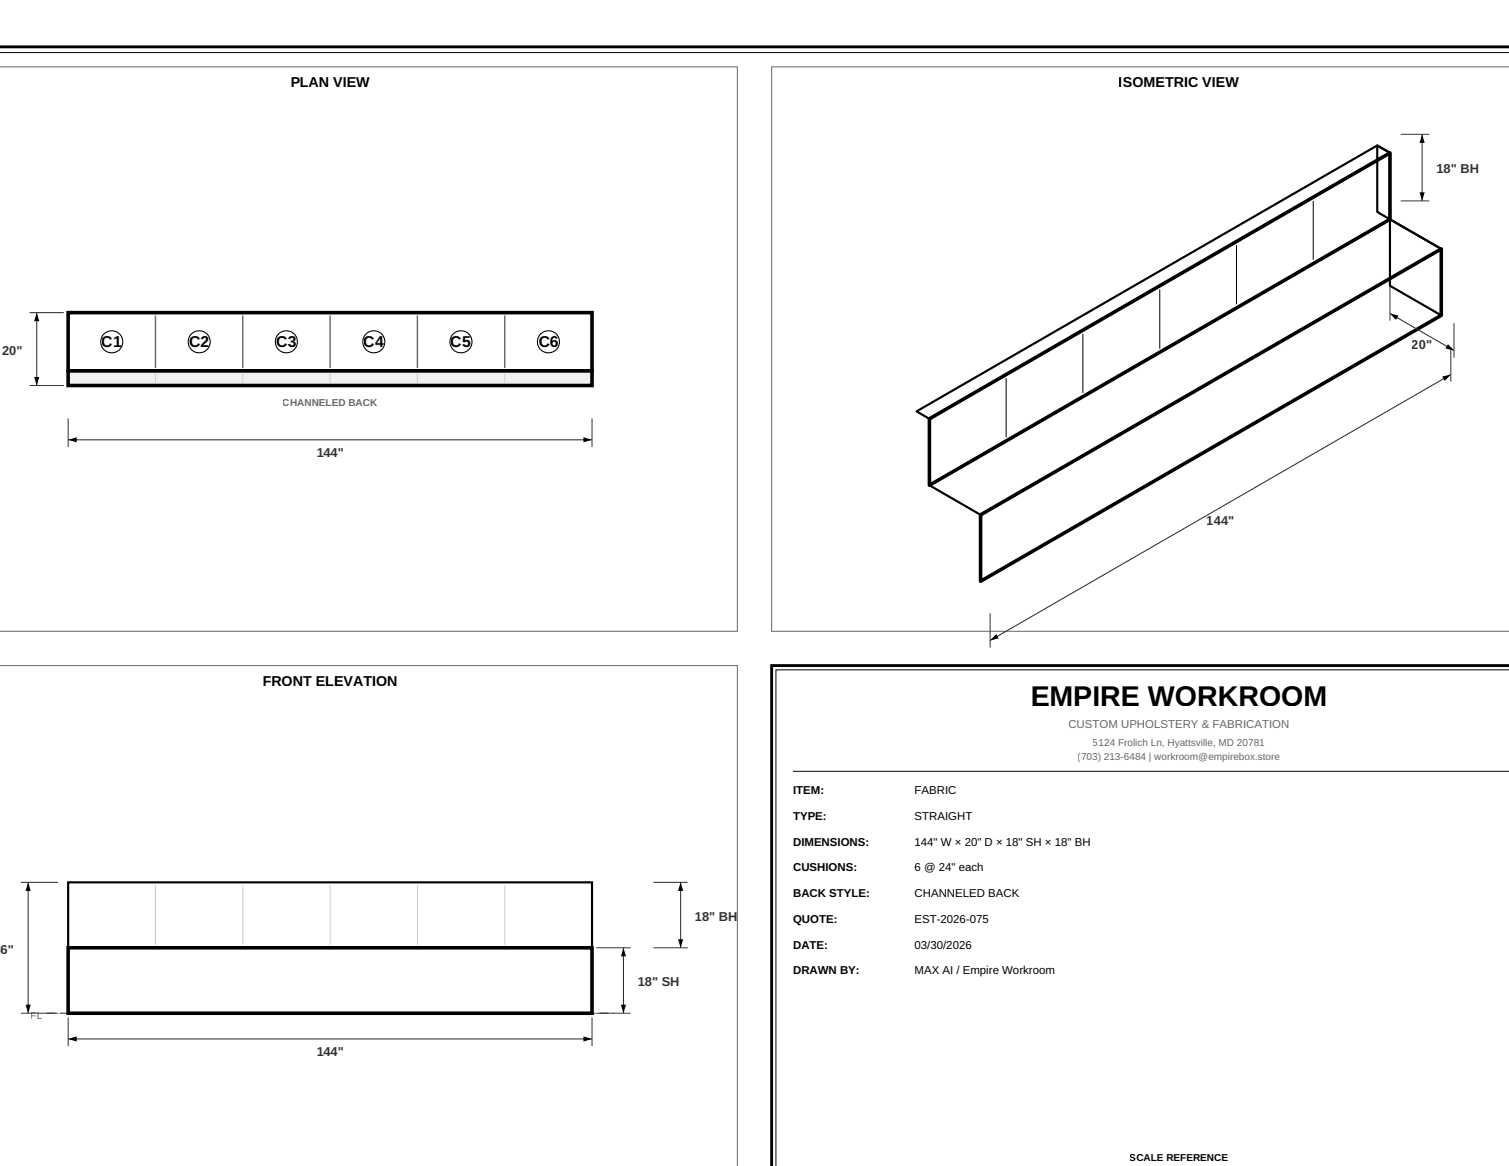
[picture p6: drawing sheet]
<svg xmlns="http://www.w3.org/2000/svg" width="279mm" height="216mm" viewBox="0 0 279 216" stroke-linecap="round" stroke-linejoin="round" font-family="sans-serif">
<path d="M-.1 8.7h279.5" fill="none" stroke="#000" stroke-width=".53"/>
<path d="M-.1 9.7h279.5" fill="none" stroke="#000" stroke-width=".19"/>
<path d="M-.1 12.4h136.6v104.5h-136.6" fill="none" stroke="#666" stroke-width=".19"/>
<path d="M12.6 57.9h97v10.8h-97z" fill="none" stroke="#000" stroke-width=".66" stroke-linecap="butt"/>
<path d="M12.6 68.7h97v2.7h-97z" fill="#f0f0f0" stroke="#000" stroke-width=".66" stroke-linecap="butt"/>
<path d="M28.8 69.2v1.7zM45 69.2v1.7zM61.1 69.2v1.7zM77.3 69.2v1.7zM93.5 69.2v1.7z" fill="#000" stroke="#ccc" stroke-width=".19"/>
<path d="M28.8 58.4v9.8zM45 58.4v9.8zM61.1 58.4v9.8zM77.3 58.4v9.8zM93.5 58.4v9.8z" fill="#000" stroke="#666" stroke-width=".26"/>
<g fill="#fff" stroke="#000" stroke-width=".2">
<circle cx="20.7" cy="63.3" r="2.04"/>
<circle cx="36.9" cy="63.3" r="2.04"/>
<circle cx="53" cy="63.3" r="2.04"/>
<circle cx="69.2" cy="63.3" r="2.04"/>
<circle cx="85.3" cy="63.3" r="2.04"/>
<circle cx="101.5" cy="63.3" r="2.04"/>
</g>
<g fill="#000" stroke="#333" stroke-width=".19">
<path d="M259.3 37.2h5.3zM259.3 24.9h5.3zM5.5 57.9h6.3zM257.4 53v6.4zM269.2 59.9v6.3zM5.5 71.4h6.3zM12.6 77.5v5.3zM109.6 77.5v5.3zM268.6 64.3v6.4zM183.3 113.6v6.3zM3.9 163.4h6.9zM110.4 175.5h6.4z"/>
<path d="M121 175.5h6.3zM121 163.4h6.3zM3.9 187.6h6.9zM12.6 188.4v5.3zM109.6 188.4v5.3zM110.4 187.6h6.4z"/>
</g>
<path d="M263.3 24.9v12.3zM6.8 57.9v13.5zM257.4 58l11.8 6.9zM12.6 81.4h97zM183.3 118.6l85.3-49.3zM126 163.4v12.1zM5.2 163.4v24.2zM12.6 192.4h97zM115.4 175.5v12.1z" fill="#000" stroke="#333" stroke-width=".2"/>
<g fill="#000">
<path d="M263.3 24.9l.5 1.6h-1zM262.8 35.6h1l-.5 1.6zM6.8 57.9l.5 1.6h-1zM257.4 58l1.6 .4-.5 .9zM6.3 69.8h1l-.5 1.6zM267 69.7l1.6-.4-1.1 1.3zM268.1 63.7l1.1 1.2-1.6-.4zM12.6 81.4l1.6-.4v.9zM108 81l1.6 .4-1.6 .5zM184.5 117.4l.4 .8-1.6 .4zM5.2 163.4l.5 1.6h-1zM115.4 175.5l.5 1.6h-.9z"/>
<path d="M126 163.4l.5 1.6h-1zM125.5 173.9h1l-.5 1.6zM4.7 186h1l-.5 1.6zM12.6 192.4l1.6-.5v1zM108 191.9l1.6 .5-1.6 .5zM115 186h.9l-.5 1.6z"/>
</g>
<path d="M142.9 12.4v104.5h136.5M142.9 12.4h.1M142.9 12.4h136.5M-.1 123.2h136.6v92.7" fill="none" stroke="#666" stroke-width=".19"/>
<path d="M172.1 77.5l85.3-49.2v12.3l-85.3 49.3zM181.6 95.3l85.3-49.2v12.3l-85.3 49.2zM12.6 175.5h97v12.1h-97z" fill="none" stroke="#000" stroke-width=".66" stroke-linecap="butt"/>
<path d="M255 26.9l2.4 1.4v12.3l-2.4-1.4zM257.4 40.6l9.5 5.5v12.3l-9.5-5.5zM169.7 76.2l85.3-49.3 2.4 1.4-85.3 49.2zM172.1 89.9l85.3-49.3 9.5 5.5-85.3 49.2zM12.6 163.4h97v12.1h-97z" fill="none" stroke="#000" stroke-width=".4"/>
<path d="M172.1 89.9l85.3-49.3z" fill="#000" stroke="#000" stroke-width=".26"/>
<path d="M228.9 45.4v10.9zM243.2 37.2v10.9zM200.5 61.8v11zM214.7 53.6v11zM186.3 70v11zM146.8 142.8h132.6z" fill="#000" stroke="#000" stroke-width=".19"/>
<path d="M8.7 187.6h104.9z" fill="#000" stroke="#666" stroke-width=".26" stroke-dasharray="1.6 .8" stroke-linecap="butt"/>
<path d="M28.8 163.9v11.1zM45 163.9v11.1zM61.1 163.9v11.1zM77.3 163.9v11.1zM93.5 163.9v11.1z" fill="#000" stroke="#ccc" stroke-width=".19"/>
<path d="M12.6 175.5h97z" fill="#000" stroke="#000" stroke-width=".4"/>
<path d="M279.4 123.2h-136.5v92.7" fill="none" stroke="#000" stroke-width=".53"/>
<path d="M279.4 124h-135.7v91.9" fill="none" stroke="#000" stroke-width=".19"/>
<text font-size="5.3" x="190.8" y="130.7">EMPIRE WORKROOM</text>
<g font-size="2.9">
<text x="18.8" y="64.3">C1</text>
<text x="35" y="64.3">C2</text>
<text x="51.2" y="64.3">C3</text>
<text x="67.4" y="64.3">C4</text>
<text x="83.5" y="64.3">C5</text>
<text x="99.7" y="64.3">C6</text>
</g>
<g font-size="2.6">
<text x="53.8" y="16.1">PLAN VIEW</text>
<text x="207.2" y="16.1">ISOMETRIC VIEW</text>
<text x="48.6" y="126.9">FRONT ELEVATION</text>
</g>
<g font-size="2.4" fill="#333">
<text x="266" y="32.1">18&quot; BH</text>
<text x=".4" y="65.7">20&quot;</text>
<text x="261.4" y="64.7">20&quot;</text>
<text x="58.6" y="84.6">144&quot;</text>
<text x="223.4" y="97.1">144&quot;</text>
<text x="128.7" y="170.5">18&quot; BH</text>
<text x=".1" y="176.6">6&quot;</text>
<text x="118.1" y="182.6">18&quot; SH</text>
<text x="58.6" y="195.6">144&quot;</text>
</g>
<text font-size="2.1" fill="#666" x="197.8" y="134.9">CUSTOM UPHOLSTERY &amp; FABRICATION</text>
<g font-size="2.1">
<text x="146.8" y="147.1">ITEM:</text>
<text x="169.3" y="147.1">FABRIC</text>
<text x="146.8" y="151.8">TYPE:</text>
<text x="169.3" y="151.8">STRAIGHT</text>
<text x="146.8" y="156.6">DIMENSIONS:</text>
<text x="146.8" y="161.3">CUSHIONS:</text>
<text x="169.3" y="156.6">144&quot; W × 20&quot; D × 18&quot; SH × 18&quot; BH</text>
<text x="169.3" y="161.3">6 @ 24&quot; each</text>
<text x="146.8" y="166.1">BACK STYLE:</text>
<text x="169.3" y="166.1">CHANNELED BACK</text>
<text x="146.8" y="170.9">QUOTE:</text>
<text x="169.3" y="170.9">EST-2026-075</text>
<text x="146.8" y="175.6">DATE:</text>
<text x="169.3" y="175.6">03/30/2026</text>
<text x="146.8" y="180.4">DRAWN BY:</text>
<text x="169.3" y="180.4">MAX AI / Empire Workroom</text>
</g>
<g font-size="1.9" fill="#666">
<text x="52.4" y="75.1">CHANNELED BACK</text>
<text x="199.5" y="140.7">(703) 213-6484 | workroom@empirebox.store</text>
<text x="202.4" y="138.1">5124 Frolich Ln, Hyattsville, MD 20781</text>
<text x="5.7" y="188.7">FL</text>
</g>
<text font-size="1.9" x="209.2" y="215.1">SCALE REFERENCE</text>
</svg>
